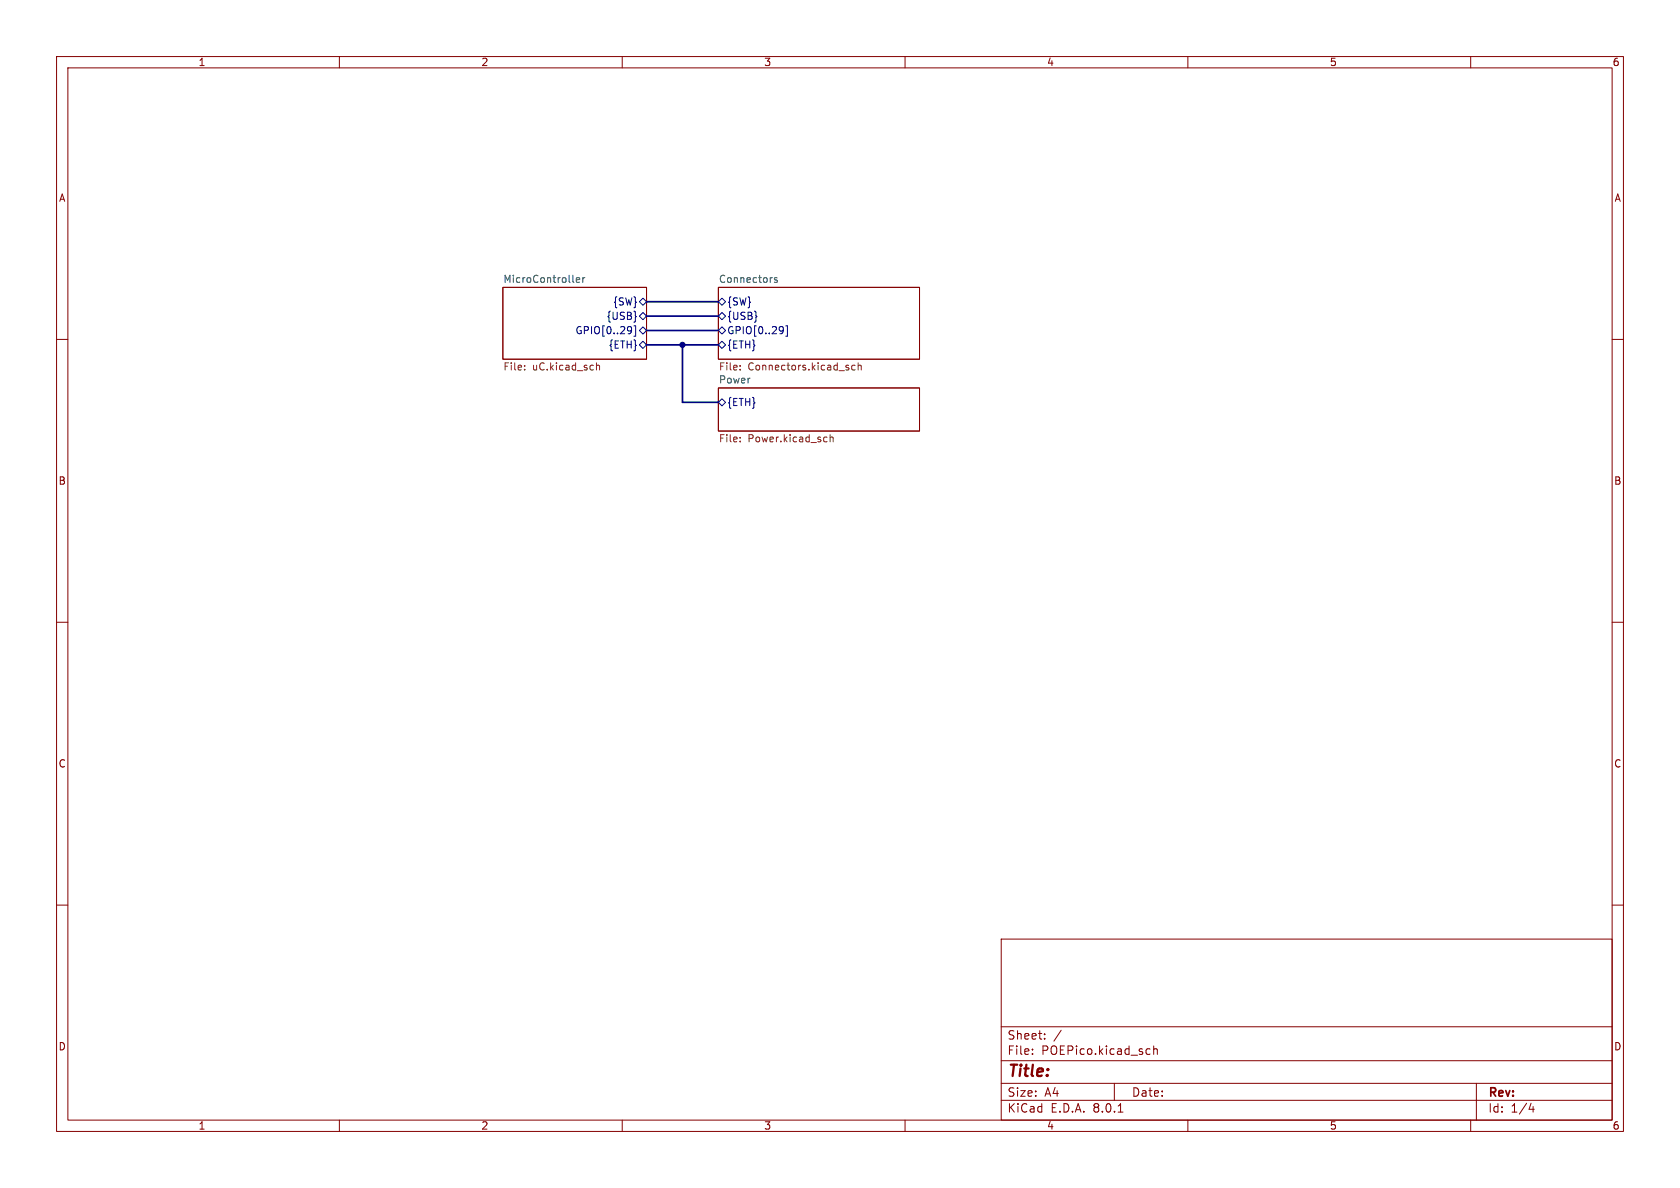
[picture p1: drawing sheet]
<svg xmlns="http://www.w3.org/2000/svg" width="297mm" height="210mm" viewBox="0 0 297 210" stroke-linecap="round" stroke-linejoin="round" font-family="sans-serif">
<g fill="none" stroke="#840000" stroke-width=".18">
<path d="M10 10h277v190h-277zM12 12h273v186h-273zM60 10v2M110 10v2M160 10v2M210 10v2M260 10v2M10 60h2M88.9 50.8h25.4v12.7h-25.4zM127 50.8h35.6v12.7h-35.6zM285 60h2M127 68.6h35.6v7.6h-35.6z"/>
<path d="M10 110h2M285 110h2M10 160h2M285 160h2M177 166h108v32h-108zM60 198v2M110 198v2M160 198v2M177 194.5h108M177 191.5h108M177 187.5h108M177 181.5h108"/>
<path d="M182.5 186.3v.1M182.5 185.5v.1M184.7 183.6v.1M184.7 182.8v.1M187.6 182.1l-1.3 2M197 191.5v3M197.7 196.6h.8M202.9 185.4l.4 .1M203.3 186.3l-.4 .1M204 185.5l.2-.1 .3 .1 .1 .9M204 184.9v1.5M210 198v2"/>
<path d="M260 198v2M261 191.5v6.5M270.7 195l-.4 1.1h.9M271 195.6v1"/>
</g>
<g fill="none" stroke="#000084" stroke-width=".18">
<path d="M111.4 57.7l.2 .2a1.07 1.07 0 0 1-.1 1M111.7 58.3l-.3 .2M112.4 57.6v1.8h-.3M112.4 55.9l.1 .1h-.1M113 53.3l.7-.6 .6 .6-.6 .7zM113 58.4l.7-.6 .6 .6-.6 .7zM113 55.9l.7-.7 .6 .7-.6 .6zM127 53.3l.6-.6 .7 .6-.7 .7zM127 55.9l.6-.7 .7 .7-.7 .6zM127 58.4l.6-.6 .7 .6-.7 .7zM138.2 57.7l.2 .2a1.07 1.07 0 0 1-.1 1M138.5 58.3l-.3 .2"/>
<path d="M138.9 57.6h.3v1.8h-.3M113 61l.7-.7 .6 .7-.6 .6zM127 71.1l.6-.6 .7 .6-.7 .7zM127 61l.6-.7 .7 .7-.7 .6z"/>
</g>
<g fill="none" stroke="#725600" stroke-width=".18">
<path d="M92.7 65.3v.1M92.7 64.6v.1M105.4 64.7l.2-.1h.3l.1 .8M105.4 64.1v1.3M130.8 78v.1M130.8 64.6v.1M130.8 65.3v.1M130.8 77.3v.1M146.1 77.3h.1M146.2 78l-.1 .1M146.8 76.8v1.3M146.8 77.4l.1-.1h.3l.1 .8"/>
<path d="M151.2 64.6h-.4l-.2 .2 .1 .5h.5M151.7 64.7l.2-.1h.3l.1 .8M151.7 64.1v1.3"/>
</g>
<path d="M101.9 49.5l.6-.1-.1-.3h-.3l-.2 .2v.6h.5M103 49.1v.8M103.4 49.1l-.4 .2M137.4 49.1h-.3l-.2 .2 .1 .1 .4 .2v.3h-.5" fill="none" stroke="#006464" stroke-width=".18"/>
<path d="M114.3 55.9h12.7M114.3 58.4h12.7M114.3 53.3h12.7M114.3 61h12.7M120.6 61v10.1h6.4" fill="none" stroke="#000084" stroke-width=".3"/>
<circle cx="120.6" cy="61" r=".46" fill="#000084" stroke="#000084" stroke-width=".18"/>
<text font-size="2.8" fill="#840000" x="178" y="190.9">Title:</text>
<g font-size="2.1" fill="#840000">
<text x="178" y="184">Sheet:</text>
<text x="178" y="186.7">File:</text>
<text x="184.1" y="186.7">POEPico.kicad_sch</text>
<text x="178" y="196.9">KiCad</text>
<text x="178" y="194.1">Size:</text>
<text x="184.7" y="194.1">A4</text>
<text x="185.7" y="196.9">E.D.A.</text>
<text x="193.3" y="196.9">8.0.1</text>
<text x="200" y="194.1">Date:</text>
<text x="263" y="194.3">Rev:</text>
<text x="263" y="196.9">Id:</text>
<text x="267.1" y="196.9">1/4</text>
</g>
<g font-size="1.8" fill="#840000">
<text x="35" y="11.9">1</text>
<text x="85" y="11.9">2</text>
<text x="135" y="11.9">3</text>
<text x="185" y="11.9">4</text>
<text x="235" y="11.9">5</text>
<text x="285" y="11.9">6</text>
<text x="10.3" y="35.9">A</text>
<text x="285.3" y="35.9">A</text>
<text x="10.3" y="85.9">B</text>
<text x="285.3" y="85.9">B</text>
<text x="10.3" y="135.9">C</text>
<text x="285.3" y="135.9">C</text>
<text x="10.3" y="185.9">D</text>
<text x="285.3" y="185.9">D</text>
<text x="35" y="199.9">1</text>
<text x="85" y="199.9">2</text>
<text x="135" y="199.9">3</text>
<text x="185" y="199.9">4</text>
<text x="235" y="199.9">5</text>
<text x="285" y="199.9">6</text>
</g>
<g font-size="1.8" fill="#006464">
<text x="88.9" y="50.1">MicroController</text>
<text x="127" y="50.1">Connectors</text>
<text x="127" y="67.9">Power</text>
</g>
<g font-size="1.8" fill="#000084">
<text x="101.6" y="59.3">GPIO[0..29]</text>
<text x="107.1" y="56.7">{USB}</text>
<text x="108.3" y="54.2">{SW}</text>
<text x="128.5" y="54.2">{SW}</text>
<text x="128.5" y="56.7">{USB}</text>
<text x="128.5" y="59.3">GPIO[0..29]</text>
<text x="107.5" y="61.8">{ETH}</text>
<text x="128.5" y="61.8">{ETH}</text>
<text x="128.5" y="72">{ETH}</text>
</g>
<g font-size="1.8" fill="#725600">
<text x="88.9" y="65.8">File:</text>
<text x="94.1" y="65.8">uC.kicad_sch</text>
<text x="127" y="65.8">File:</text>
<text x="132.2" y="65.8">Connectors.kicad_sch</text>
<text x="127" y="78.5">File:</text>
<text x="132.2" y="78.5">Power.kicad_sch</text>
</g>
</svg>
